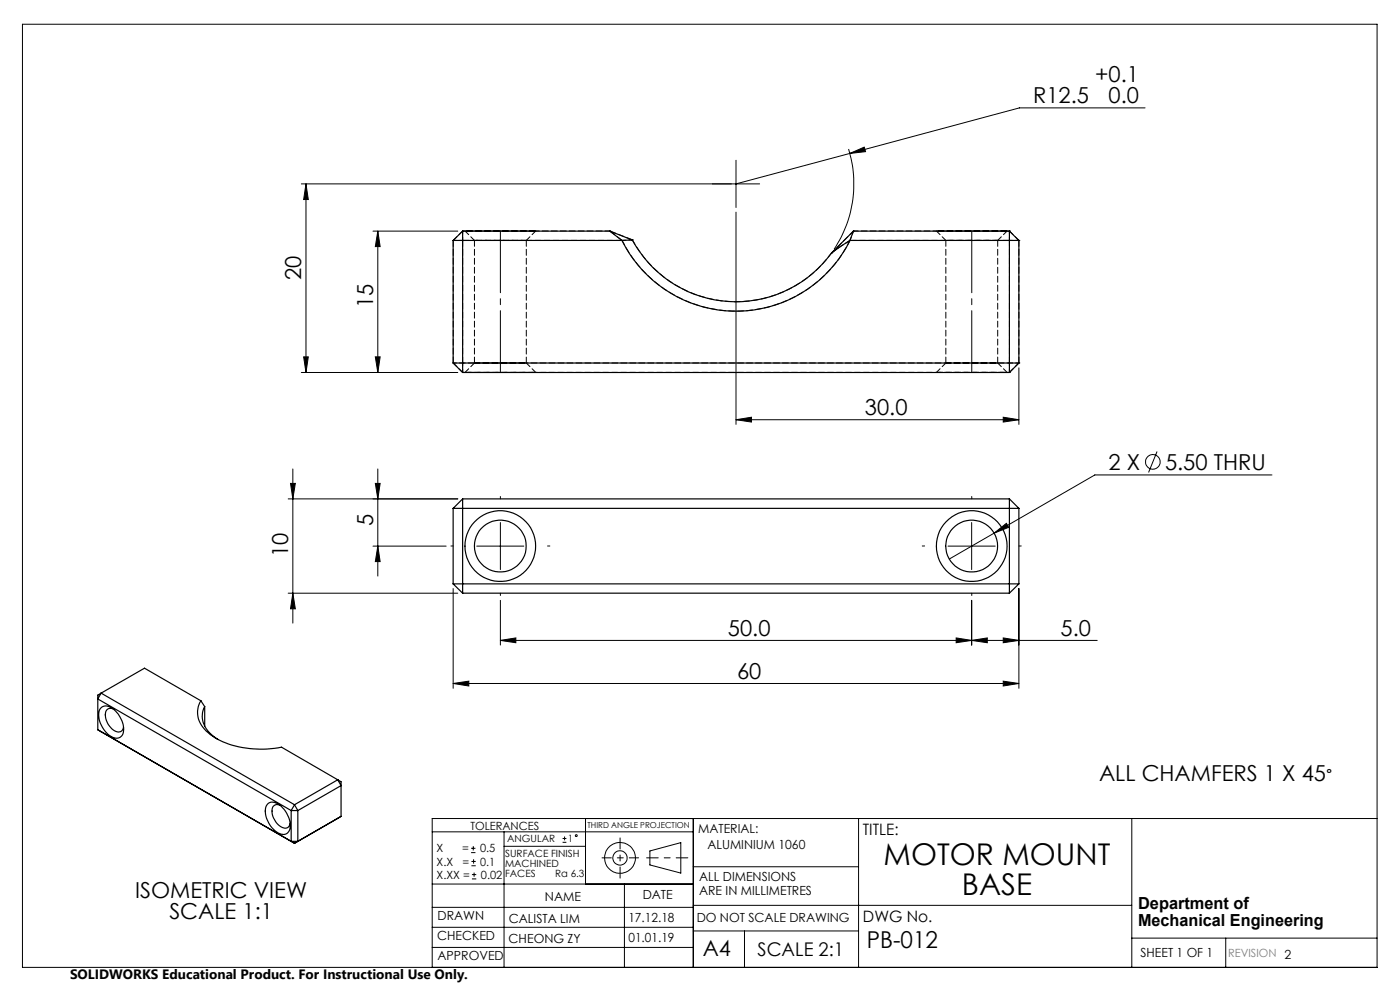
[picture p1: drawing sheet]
<svg xmlns="http://www.w3.org/2000/svg" width="297mm" height="210mm" viewBox="0 0 297 210" stroke-linecap="round" stroke-linejoin="round" font-family="sans-serif">
<g fill="none" stroke="#000" stroke-width=".21">
<path d="M4.8 5.1h287.3v200.1h-287.3zM64.9 39v40M64.9 39l.5 3.3h-1zM156.1 34v10M161.1 39h-97.2M180 31.6a25 25 0 0 1-3 21.3M180.3 32.6l3-1.4 .3 1zM242.9 22.9h-26.6l-60.2 16.1M79.1 49h18M80.2 49v30M80.2 49l.4 3.3h-1zM156.1 45v45"/>
<path d="M63.9 79h33.2M64.4 75.7h1l-.5 3.3zM79.6 75.7h1l-.4 3.3zM216.1 78v12M62.1 99.5v32.7M80.2 99.5v22.7M156.1 89l3.3-.5v1zM156.1 89h60M212.8 88.5l3.3 .5-3.3 .5zM245.5 95.8l-1.8 4.4M61.1 105.8h36M61.6 102.5h1.1l-.6 3.3z"/>
<path d="M79.1 115.8h15.6M79.6 102.5h1l-.4 3.3zM80.2 115.8l.4 3.3h-1zM101.1 115.8h10M106.2 110.8v10M201.1 115.8h10M206.1 110.8v10M210.9 113.1l2.6-2.1 .5 .9zM210.9 113.1l-9.5 5.5M269.8 100.7h-37.5l-21.4 12.4M61.1 125.8h36M62.1 125.8l.6 3.3h-1.1z"/>
<path d="M96.1 124.8v21.2M106.2 135.8l3.2-.5v1zM106.2 127.3v9.5M106.2 135.8h126.6M202.8 135.3l3.3 .5-3.3 .5zM206.1 135.8l3.3-.5v1zM206.1 127.3v9.5M212.8 135.3l3.3 .5-3.3 .5zM216.1 124.8v21.2M96.1 145l3.3-.5v1zM96.1 145h120M212.8 144.5l3.3 .5-3.3 .5z"/>
<path d="M91.7 176.5h55.4M99.9 179.9h1M100.4 179.5v.9M106.9 176.5v28.7M106.9 179.5h17.3M119.3 178.7h.9M119.3 177.9h.9M119.8 177.4v.9M124.2 173.6v13.9M147.1 173.6v31.6M182.1 173.6v31.6M240.1 173.6v31.6"/>
<path d="M292.1 173.6h-200.4v31.6M91.7 196.7h55.4M91.7 192.5h55.4M91.7 187.5h55.4M99.9 180.9h1M100 183.6h.9M100 182.7h.9M100.1 186.4h.9M100.1 185.5h.9M100.5 182.3v.9M100.6 185.1v.9M132.5 187.5v17.7"/>
<path d="M137.9 180.5l6.5-1.8v6.5l-6.5-1.7zM147.1 183.9h35M147.1 197.5h35M147.1 192h93M157.9 197.5v7.7M240.1 199h52M260 199v6.2M91.7 201h55.4"/>
<circle cx="244.6" cy="98" r="1.55"/>
<circle cx="122.2" cy="177.3" r=".2"/>
<circle cx="131.5" cy="182" r="1.52"/>
<circle cx="131.5" cy="182" r="3.3"/>
</g>
<path d="M145.9 182h-8.7" fill="none" stroke="#000" stroke-width=".21" stroke-dasharray="15.2 1.3 1.3 1.3" stroke-dashoffset="12.8"/>
<path d="M131.5 177.7v8.6" fill="none" stroke="#000" stroke-width=".21" stroke-dasharray="15.2 1.3 1.3 1.3" stroke-dashoffset="12.9"/>
<path d="M127.7 182h7.8" fill="none" stroke="#000" stroke-width=".21" stroke-dasharray="15.2 1.3 1.3 1.3" stroke-dashoffset="13.3"/>
<path d="M96.2 115.8h-.5M106.2 105.8v-.5M116.2 115.8h.5M196.2 115.8h-.5M206.2 105.8v-.5M216.2 115.8h.5M106.2 125.8v.5M206.2 125.8v.5" fill="none" stroke="#000" stroke-width=".21" stroke-dasharray="15.2 1.3 1.3 1.3"/>
<path d="M106.2 79v-30M206.2 79v-30" fill="none" stroke="#000" stroke-width=".21" stroke-dasharray="15.2 1.3 1.3 1.3" stroke-dashoffset="2.1"/>
<g fill="#000">
<path d="M79.6 102.5h1l-.4 3.3zM80.2 115.8l.4 3.3h-1zM80.2 49l.4 3.3h-1zM79.6 75.7h1l-.4 3.3zM64.9 39l.5 3.3h-1zM64.4 75.7h1l-.5 3.3z"/>
<path d="M62.1 125.8l.6 3.3h-1.1zM61.6 102.5h1.1l-.6 3.3z"/>
<path d="M96.1 145l3.3-.5v1zM212.8 144.5l3.3 .5-3.3 .5zM106.2 135.8l3.2-.5v1zM202.8 135.3l3.3 .5-3.3 .5zM206.1 135.8l3.3-.5v1zM212.8 135.3l3.3 .5-3.3 .5zM210.9 113.1l3.1-1.2-.5-.9zM156.1 89l3.3-.5v1zM212.8 88.5l3.3 .5-3.3 .5zM180.3 32.6l3.3-.4-.3-1z"/>
</g>
<g fill="none" stroke="#000" stroke-width=".25">
<path d="M96.1 51v26M96.1 51h35.8M98.1 49v30M98.1 49h31.3M98.1 49l-2 2M129.4 49l4.7 1.9M129.4 49l2.5 2M131.9 51a27 27 0 0 0 24.2 15 27 27 0 0 0 24.2-15M134.1 50.9a25 25 0 0 0 42.3 2.8M134.1 50.9l-2.2 .1M180.3 51l-3.9 2.7M180.3 51h35.8"/>
<path d="M181 49l-4.6 4.7M181 49l-.7 2M181 49h33.1M214.1 49v30M214.1 49l2 2M216.1 51v26M96.1 77h120M96.1 77l2 2M98.1 79h116M216.1 77l-2 2M96.1 107.8h120M96.1 107.8v16.1"/>
<path d="M98.1 105.8v20M98.1 105.8h116M98.1 105.8l-2 2M214.1 105.8l2 2M214.1 105.8v20M216.1 107.8v16.1M96.1 123.9h120M96.1 123.9l2 1.9M98.1 125.8h116M216.1 123.9l-2 1.9M20.7 154.8l41.8 24.1M20.7 154.8l.7 .4"/>
<path d="M21.4 147l-.7 1.3 41.1 23.6M21.4 147l41.1 23.7M21.4 147l-.7 .5v7.3M21.4 147l9.3-5.3 11.9 7M21.5 150.1a2.3 2.3 0 0 1 3.1 .8 4.6 4.6 0 0 1 1.3 5.2 1.83 1.83 0 0 1-2.8-.1 5.3 5.3 0 0 1-1.9-5.5zM24 150.3a1.21 1.21 0 0 0-1.4 .3 1.21 1.21 0 0 0-.2 1.3 3.9 3.9 0 0 0 2.7 3.4 1.08 1.08 0 0 0 1.1-1.1M42.6 148.7a5.1 5.1 0 0 0 1.6 6.7 17.9 17.9 0 0 0 12.5 3.5l3-.4 11.9 6.9M42.6 148.7l.8 1.2M43.4 149.9a5 5 0 0 0 2.1 6.5l.7 .4M43.4 149.9v4.1M56.8 170.5a2.26 2.26 0 0 1 3.1 .8 4.9 4.9 0 0 1 1.4 4.9 1.59 1.59 0 0 1-2.5 .4 5.2 5.2 0 0 1-2.3-5.7zM59.3 170.8a1.19 1.19 0 0 0-1.3 .2 1.19 1.19 0 0 0-.3 1.3 3.6 3.6 0 0 0 3 3.4l.5-.3 .4-.7"/>
<path d="M61.8 171.9h1.4M61.8 178.5h1.4M61.8 171.9v6.6M61.8 178.5l.7 .4M62.5 170.7l.7 1.2M62.5 170.7l-.7 1.2M63.2 171.9v6.6M63.2 178.5l-.7 .4M71.6 165.4l-9.1 5.3M71.6 165.4l.8 1.2-9.2 5.3M71.6 165.4l.8 .4v7.4M72.4 173.2l-9.9 5.7"/>
<path d="M72.4 173.2l-.8 .4"/>
<circle cx="106.1" cy="115.8" r="7.5"/>
<circle cx="106.1" cy="115.8" r="5.5"/>
<circle cx="206.1" cy="115.8" r="5.5"/>
<circle cx="206.1" cy="115.8" r="7.5"/>
</g>
<g fill="none" stroke="#000" stroke-width=".21" stroke-dasharray="1.3 .6">
<path d="M96.2 51h.1M96.2 51v26M98.2 49h.1M100.7 51v26M129.4 49h.1M134.2 50.9l-4.8-1.9M134.2 50.9h.1M176.4 53.7h.1M181.1 49h.1M200.7 51v26M214.2 49h.1M214.2 51v26"/>
<path d="M216.2 51h.1M96.2 77h.1M98.2 77v-26M98.2 79h.1M111.7 77v-26M211.7 77v-26M214.2 79h.1M216.2 77v-26M216.2 77h.1"/>
</g>
<path d="M111.7 51h-11h11M211.7 51h-11h11M100.7 77h11h-11M200.7 77h11h-11" fill="none" stroke="#000" stroke-width=".21" stroke-dasharray="1.3 .6" stroke-dashoffset=".1"/>
<path d="M98.2 51h33.8M113.7 49h-15h15M132 51l-2.6-2M180.3 51h33.9M213.7 49h-15h15M98.7 79h15h-15M198.7 79h15h-15" fill="none" stroke="#000" stroke-width=".21" stroke-dasharray="1.3 .6" stroke-dashoffset="-.1"/>
<g fill="none" stroke="#000" stroke-width=".21" stroke-dasharray="1.3 .6" stroke-dashoffset=".2">
<path d="M96.2 51l2-2M98.7 49l2 2M111.7 51l2-2M132 51a27 27 0 0 0 24.2 15 27 27 0 0 0 24.1-15M176.4 53.7l4.7-4.7M176.4 53.7l3.9-2.7M176.4 53.7a25 25 0 0 1-42.2-2.8M198.7 49l2 2M211.7 51l2-2M214.2 49l2 2M98.2 79l-2-2M100.7 77l-2 2"/>
<path d="M113.7 79l-2-2M200.7 77l-2 2M213.7 79l-2-2M216.2 77l-2 2"/>
</g>
<path d="M98.2 51v-2M98.2 51h-2M214.2 49v2M216.2 51h-2M98.2 77v2M98.2 77h-2M214.2 77v2M216.2 77h-2" fill="none" stroke="#000" stroke-width=".21" stroke-dasharray="1.3 .6" stroke-dashoffset=".6"/>
<path d="M129.4 49h-31.2M214.2 49h-33.1" fill="none" stroke="#000" stroke-width=".21" stroke-dasharray="1.3 .6" stroke-dashoffset=".3"/>
<path d="M134.2 50.9l-2.2 .1M181.1 49l-.8 2" fill="none" stroke="#000" stroke-width=".21" stroke-dasharray="1.3 .6" stroke-dashoffset=".5"/>
<path d="M98.2 79h116M214.2 77h-116" fill="none" stroke="#000" stroke-width=".21" stroke-dasharray="1.3 .6" stroke-dashoffset=".7"/>
<g font-size="6.3">
<text x="187.5" y="183.5">MOTOR MOUNT</text>
<text x="204.1" y="189.9">BASE</text>
</g>
<text font-size="4.9" x="183.9" y="201">PB-012</text>
<g font-size="4.7">
<text x="232.3" y="17.3">+0.1</text>
<text x="219.2" y="21.8">R12.5</text>
<text x="235.2" y="21.9">0.0</text>
<text x="63.9" y="59.4" transform="rotate(-90 63.9 59.4)">20</text>
<text x="79.1" y="65.3" transform="rotate(-90 79.1 65.3)">15</text>
<text x="183.5" y="88">30.0</text>
<text x="235.1" y="99.7">2 X</text>
<text x="247.2" y="99.7">5.50 THRU</text>
<text x="79.1" y="111.6" transform="rotate(-90 79.1 111.6)">5</text>
<text x="61.1" y="118.2" transform="rotate(-90 61.1 118.2)">10</text>
<text x="154.4" y="134.8">50.0</text>
<text x="225" y="134.8">5.0</text>
<text x="156.4" y="144">60</text>
<text x="233.2" y="165.6">ALL CHAMFERS 1 X 45</text>
<text x="28.7" y="190.4">ISOMETRIC VIEW</text>
<text x="35.9" y="194.9">SCALE 1:1</text>
<text x="149.1" y="202.9">A4</text>
</g>
<text font-size="4" x="160.7" y="202.8">SCALE 2:1</text>
<text font-size="3.9" x="281.3" y="165.7">°</text>
<g font-size="3.5">
<text x="241.4" y="192.8">Department of</text>
<text x="241.4" y="196.3">Mechanical Engineering</text>
</g>
<g font-size="3.3">
<text x="183" y="177.2">TITLE:</text>
<text x="183.1" y="195.7">DWG No.</text>
</g>
<text font-size="2.9" x="14.9" y="207.6">SOLIDWORKS Educational Product. For Instructional Use Only.</text>
<g font-size="2.7">
<text x="148.1" y="176.7">MATERIAL:</text>
<text x="150.1" y="180.1">ALUMINIUM 1060</text>
<text x="115.6" y="191">NAME</text>
<text x="136.3" y="190.8">DATE</text>
<text x="148.3" y="186.8">ALL DIMENSIONS</text>
<text x="148.3" y="189.8">ARE IN MILLIMETRES</text>
<text x="92.8" y="195.2">DRAWN</text>
<text x="107.9" y="195.7">CALISTA LIM</text>
<text x="133.3" y="195.6">17.12.18</text>
<text x="147.8" y="195.7">DO NOT SCALE DRAWING</text>
<text x="92.8" y="199.3">CHECKED</text>
<text x="92.8" y="203.6">APPROVED</text>
<text x="107.9" y="199.9">CHEONG ZY</text>
<text x="133.3" y="199.8">01.01.19</text>
<text x="242" y="203">SHEET 1 OF 1</text>
</g>
<g font-size="2.4">
<text x="99.8" y="176">TOLERANCES</text>
<text x="92.6" y="180.8">X</text>
<text x="92.6" y="183.6">X.X</text>
<text x="98" y="180.8">=</text>
<text x="98.1" y="183.6">=</text>
<text x="101.8" y="180.8">0.5</text>
<text x="101.9" y="183.6">0.1</text>
<text x="92.6" y="186.4">X.XX =</text>
<text x="102" y="186.4">0.02</text>
</g>
<text font-size="2.4" fill="#808080" x="260.6" y="203">REVISION 2</text>
<g font-size="2.1">
<text x="107.6" y="178.6">ANGULAR</text>
<text x="120.5" y="178.6">1</text>
<text x="107.2" y="181.8">SURFACE FINISH</text>
<text x="107.2" y="183.9">MACHINED</text>
<text x="107.2" y="186">FACES</text>
<text x="117.8" y="186">Ra 6.3</text>
</g>
<text font-size="1.7" x="124.6" y="175.7">THIRD ANGLE PROJECTION</text>
</svg>
